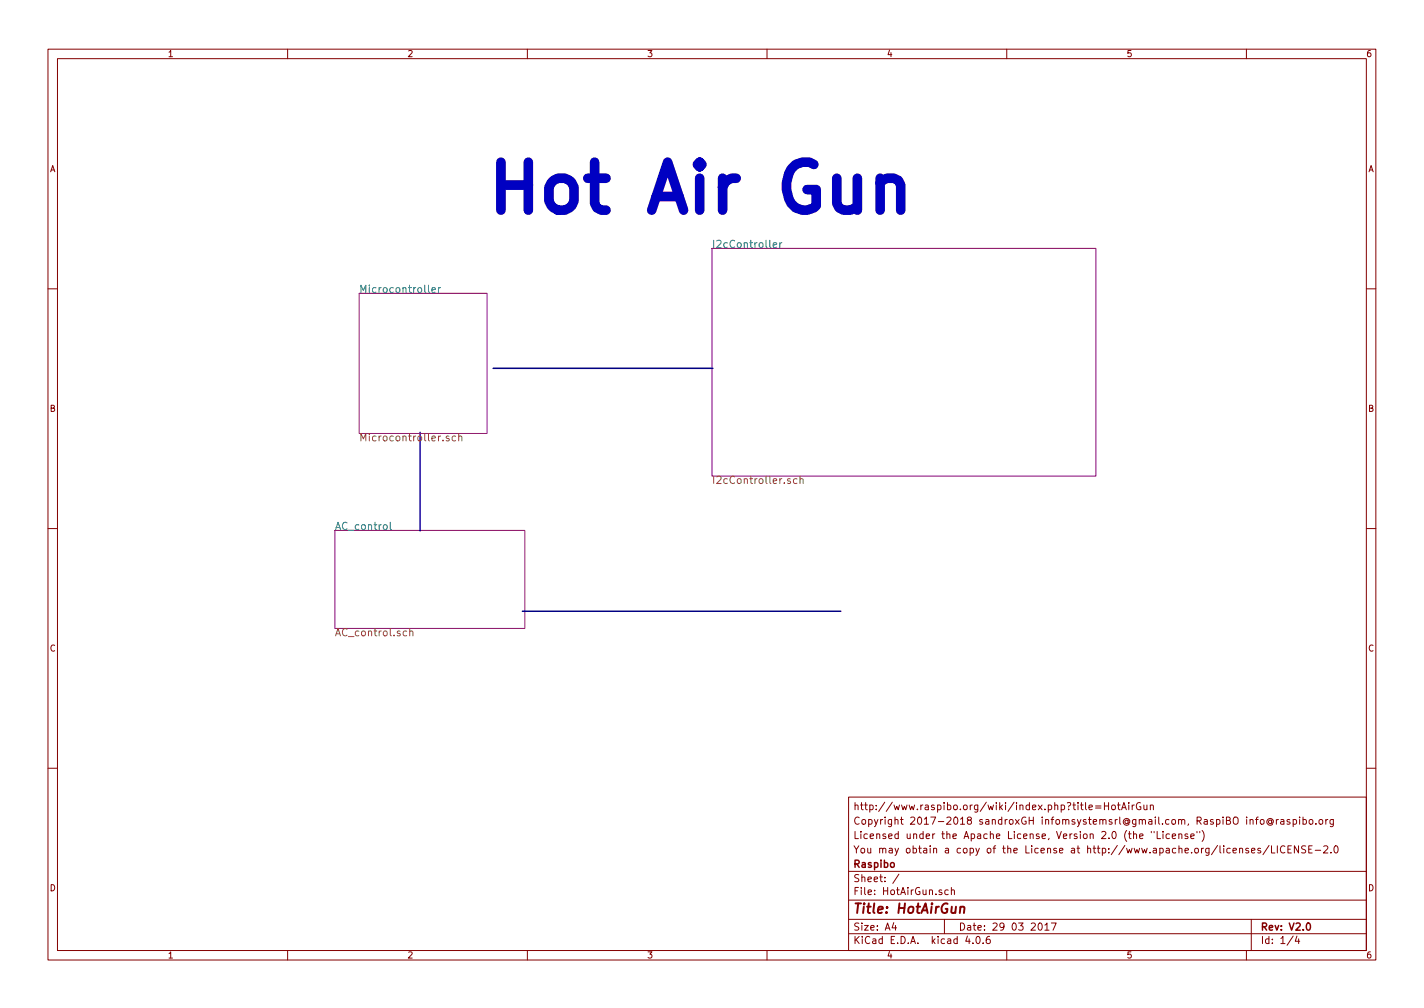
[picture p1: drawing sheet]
<svg xmlns="http://www.w3.org/2000/svg" width="297mm" height="210mm" viewBox="0 0 297 210" stroke-linecap="round" stroke-linejoin="round" font-family="sans-serif">
<g fill="none" stroke="#840000" stroke-width=".21">
<path d="M10 10.3h277v189.9h-277zM12 12.2h273v186.1h-273zM60 10.3v1.9M110 10.3v1.9M160 10.3v1.9M210 10.3v1.9M260 10.3v1.9M10 60.2h2M285 60.2h2M10 110.3h2M285 110.3h2M10 160.2h2"/>
<path d="M177 166.3h108v32h-108zM228.5 168.1h1.2M228.5 168.5h1.2M230.4 168.1h.8M230.4 167.4v1.5M231.2 167.4v1.5M232 168l.2-.1 .4 .1 .1 .6-.2 .2-.3 .1-.2-.1zM233.1 167.9h.6M233.3 167.4v1.3l.4 .2M234 168.9l.4-1.5 .5 1.5M234.1 168.5h.7M235.5 167.4v.2"/>
<path d="M235.5 167.9v1M236.2 167.9v1M236.6 167.9l-.4 .3M237.7 174.4l.7-.1v-.3l-.5-.1-.2 .2 .1 .7h.6M237.9 167.5a.69 .69 0 0 0-.9 .7 .69 .69 0 0 0 1 .6v-.5h-.3M238.6 167.9l.1 .9 .3 .1 .2-.1M239.2 167.9v1M240 168l.2-.1 .3 .1 .1 .9M240 167.9v1M240.2 173.4v.3M240.7 173.4v.3M241.4 173.4v1.5h.7"/>
<path d="M242.6 173.4v.2M242.6 173.9v1M243.9 174l-.4-.1-.3 .3 .1 .6 .2 .1 .4-.1M244.5 174.4l.7-.1v-.3l-.4-.1-.3 .2 .1 .7h.6M245.9 174.1l.2-.2 .4 .1v.9M245.9 173.9v1M247.8 174l-.4-.1-.2 .2v.3l.6 .1v.3h-.6M248.4 174.4l.7-.1-.1-.3-.4-.1-.2 .2 .1 .7h.5M249.7 173.4v.3M250.3 173.4v.3M250.7 173.2a1.71 1.71 0 0 1 0 2.3M258.6 177.1l.2-.2 .4 .1v.9"/>
<path d="M258.6 176.9v1M260.4 177l-.3-.1-.3 .2 .1 .3 .5 .1v.3h-.6M260.8 171.1l.2-.2 .3 .1 .1 .9M261.1 177.4l.7-.1-.1-.3-.4-.1-.2 .2v.7h.6M261.9 170.9h.6M262.5 170.4l-.4 .3v1.2M262.9 177l-.3-.1-.2 .2v.3l.5 .1v.3h-.5M263 171.1l.2-.2 .4 .2 .1 .5-.1 .3h-.4l-.2-.1zM264.7 176.3l-1.3 2M265.2 176.4v1.5h.7M265.3 171.2a.37 .37 0 0 0-.6 0 .37 .37 0 0 0 0 .5 .37 .37 0 0 0 .6-.1M265.3 171.1v.5l.1 .1a.63 .63 0 0 0-.2-1 .63 .63 0 0 0-.9 .4 .71 .71 0 0 0 .3 .9 .71 .71 0 0 0 .9-.1"/>
<path d="M266.2 170.9v1M266.4 176.4v1.5M266.7 170.9l-.5 .3M267.2 171h.6v.9M267.8 171.3l-.5 .1-.2 .2 .2 .3h.5M268 176.6a.71 .71 0 0 0-1 .5 .71 .71 0 0 0 .7 .8l.3-.1M268.7 177.1h.5M269 171l-.3-.1-.2 .2v.3l.5 .1v.4h-.5M269.4 176.4h-.7v1.5h.7M269.7 171l.5-.1 .3 .3-.2 .7h-.6M269.7 170.9v1.5M270.9 176.4v1.5l-.9-1.5v1.5"/>
<path d="M271.1 170.4v.2M271.1 170.9v1M271.8 171l.4-.1 .3 .3-.1 .7h-.6M271.8 170.4v1.5M272.4 176.5l-.6-.1-.3 .3 .1 .3 .7 .4v.4l-.2 .1-.6-.1M273 177.1h.5M273.2 171.1l.2-.2 .4 .2 .1 .5-.2 .3h-.3l-.2-.1zM273.7 176.4h-.7v1.5h.7M274.3 177.4h1.2M274.5 171.8v.1M275.2 171.1l.2-.2 .4 .2 .1 .5-.1 .3h-.4l-.2-.1zM276.1 176.6l.6-.2 .3 .5-1 1h1"/>
<path d="M276.6 170.9v1M277 170.9l-.4 .3M277.6 177.8v.1M278.1 170.9v1.4l-.2 .1h-.4M278.1 171l-.4-.1-.3 .3 .1 .6 .2 .1h.4M278.5 176.5l.1-.1a.8 .8 0 0 1 .5 .8 .8 .8 0 0 1-.5 .7 .97 .97 0 0 1-.1-1.4zM285 160.2h2M60 198.3v1.9M110 198.3v1.9M160 198.3v1.9M177 194.8h108M177 191.8h108"/>
<path d="M177 187.8h108M177 181.8h108M186.4 192.5l-.3 1h.9M186.8 193v1M187.5 182.3l-1.3 2M197 191.8v3M197.8 185.7l-.4-.1-.3 .3 .1 .6 .2 .1 .4-.1M198.5 185.7l.2-.1 .3 .1 .1 .9M198.5 185.1v1.5M201.8 195.2l-.4 1.1h1M202.9 196.7v.1M203.8 195.4l.1-.1a.8 .8 0 0 1 .6 .8 .8 .8 0 0 1-.6 .7 .97 .97 0 0 1-.1-1.4z"/>
<path d="M205.1 196.7v.1M206.4 195.3l-.4 .1a1.11 1.11 0 0 0-.1 1.3l.4 .1 .2-.1 .1-.5-.3-.3-.4 .1-.2 .2M210 198.3v1.9M216.7 192.7l.2-.2a.8 .8 0 0 1 .5 .8 .8 .8 0 0 1-.5 .7l-.4-.5zM218 193l.4-.5v1.5M218 194h.8M219.3 192.5h1l-.6 1.5M260 198.3v1.9M261 191.8v6.5M269.7 195.2l-1.2 2M270.5 195.2l-.3 1.1h.9M270.9 195.8v1"/>
</g>
<path d="M272.7 192.6l.1-.1a.8 .8 0 0 1 .6 .8 .8 .8 0 0 1-.6 .7 .97 .97 0 0 1-.1-1.4z" fill="none" stroke="#840000" stroke-width=".3"/>
<path d="M200.3 189.3l.3-.2 .5 .1v1.2" fill="none" stroke="#840000" stroke-width=".41"/>
<path d="M148.5 51.8h80.1v47.5h-80.1zM74.9 61.2h26.7v29.2h-26.7zM69.8 110.6h39.7v20.5h-39.7z" fill="none" stroke="#840084" stroke-width=".21"/>
<path d="M89.4 59.5v1.3l.2 .2M91.5 60v1M91.9 60l-.4 .3M161.3 51.1l.7-.1v-.3l-.5-.1-.2 .2 .1 .8h.6M162.7 50.6v1M163.1 50.6l-.4 .3M90.1 60.5l.7-.2v-.2l-.5-.1-.2 .2 .1 .7h.6M81.4 108.9v1.4l.2 .2" fill="none" stroke="#008484" stroke-width=".21"/>
<path d="M93.6 91h-.3l-.2 .2v.2l.5 .1v.4h-.5M95 91h-.4l-.3 .3 .2 .6h.5M95.7 91.1l.1-.1a.36 .36 0 0 1 .5 .2v.8M95.7 90.4v1.6M166.2 99.9l-.4-.1-.3 .3 .2 .7h.5M166.9 100l.1-.1a.36 .36 0 0 1 .5 .2v.8M166.9 99.3v1.6M85.5 131.8v-.1a.36 .36 0 0 1 .6 .1v.8M85.5 131.1v1.5" fill="none" stroke="#848400" stroke-width=".21"/>
<path d="M183.6 38.1a2.75 2.75 0 0 1 3.8-.5l.5 1v5.2" fill="none" stroke="#0000c2" stroke-width="2"/>
<path d="M102.9 76.8h45.8M87.6 90.2v20.5M109 127.5h66.4" fill="none" stroke="#000084" stroke-width=".3"/>
<text font-size="13.9" fill="#0000c2" x="102.1" y="44.3">Hot Air Gun</text>
<text font-size="2.8" fill="#840000" x="178" y="190.5">Title: HotAirGun</text>
<g font-size="2.1" fill="#008484">
<text x="148.5" y="51.7">I2cController</text>
<text x="74.9" y="61.1">Microcontroller</text>
<text x="69.8" y="110.5">AC_control</text>
</g>
<g font-size="2.1" fill="#848400">
<text x="74.9" y="92">Microcontroller.sch</text>
<text x="148.5" y="100.9">I2cController.sch</text>
<text x="69.8" y="132.7">AC_control.sch</text>
</g>
<g font-size="2.1" fill="#840000">
<text x="178" y="172">Copyright 2017-2018 sandroxGH infomsystemsrl@gmail.com, RaspiBO info@raspibo.org</text>
<text x="178" y="169">http://www.raspibo.org/wiki/index.php?title=HotAirGun</text>
<text x="178" y="178">You may obtain a copy of the License at http://www.apache.org/licenses/LICENSE-2.0</text>
<text x="178" y="175">Licensed under the Apache License, Version 2.0 (the &quot;License&quot;)</text>
<text x="178" y="184">Sheet: /</text>
<text x="178" y="181">Raspibo</text>
<text x="178" y="186.7">File: HotAirGun.sch</text>
<text x="178" y="196.9">KiCad E.D.A. kicad 4.0.6</text>
<text x="178" y="194.1">Size: A4</text>
<text x="200" y="194.1">Date: 29 03 2017</text>
<text x="263" y="194.1">Rev: V2.0</text>
<text x="263" y="196.9">Id: 1/4</text>
</g>
<g font-size="1.8" fill="#840000">
<text x="35" y="11.9">1</text>
<text x="85" y="11.9">2</text>
<text x="135" y="11.9">3</text>
<text x="185" y="11.9">4</text>
<text x="235" y="11.9">5</text>
<text x="285" y="11.9">6</text>
<text x="10.4" y="35.9">A</text>
<text x="285.4" y="35.9">A</text>
<text x="10.4" y="85.9">B</text>
<text x="285.4" y="85.9">B</text>
<text x="10.4" y="135.9">C</text>
<text x="285.4" y="135.9">C</text>
<text x="10.4" y="185.9">D</text>
<text x="285.4" y="185.9">D</text>
<text x="35" y="199.9">1</text>
<text x="85" y="199.9">2</text>
<text x="135" y="199.9">3</text>
<text x="185" y="199.9">4</text>
<text x="235" y="199.9">5</text>
<text x="285" y="199.9">6</text>
</g>
</svg>
